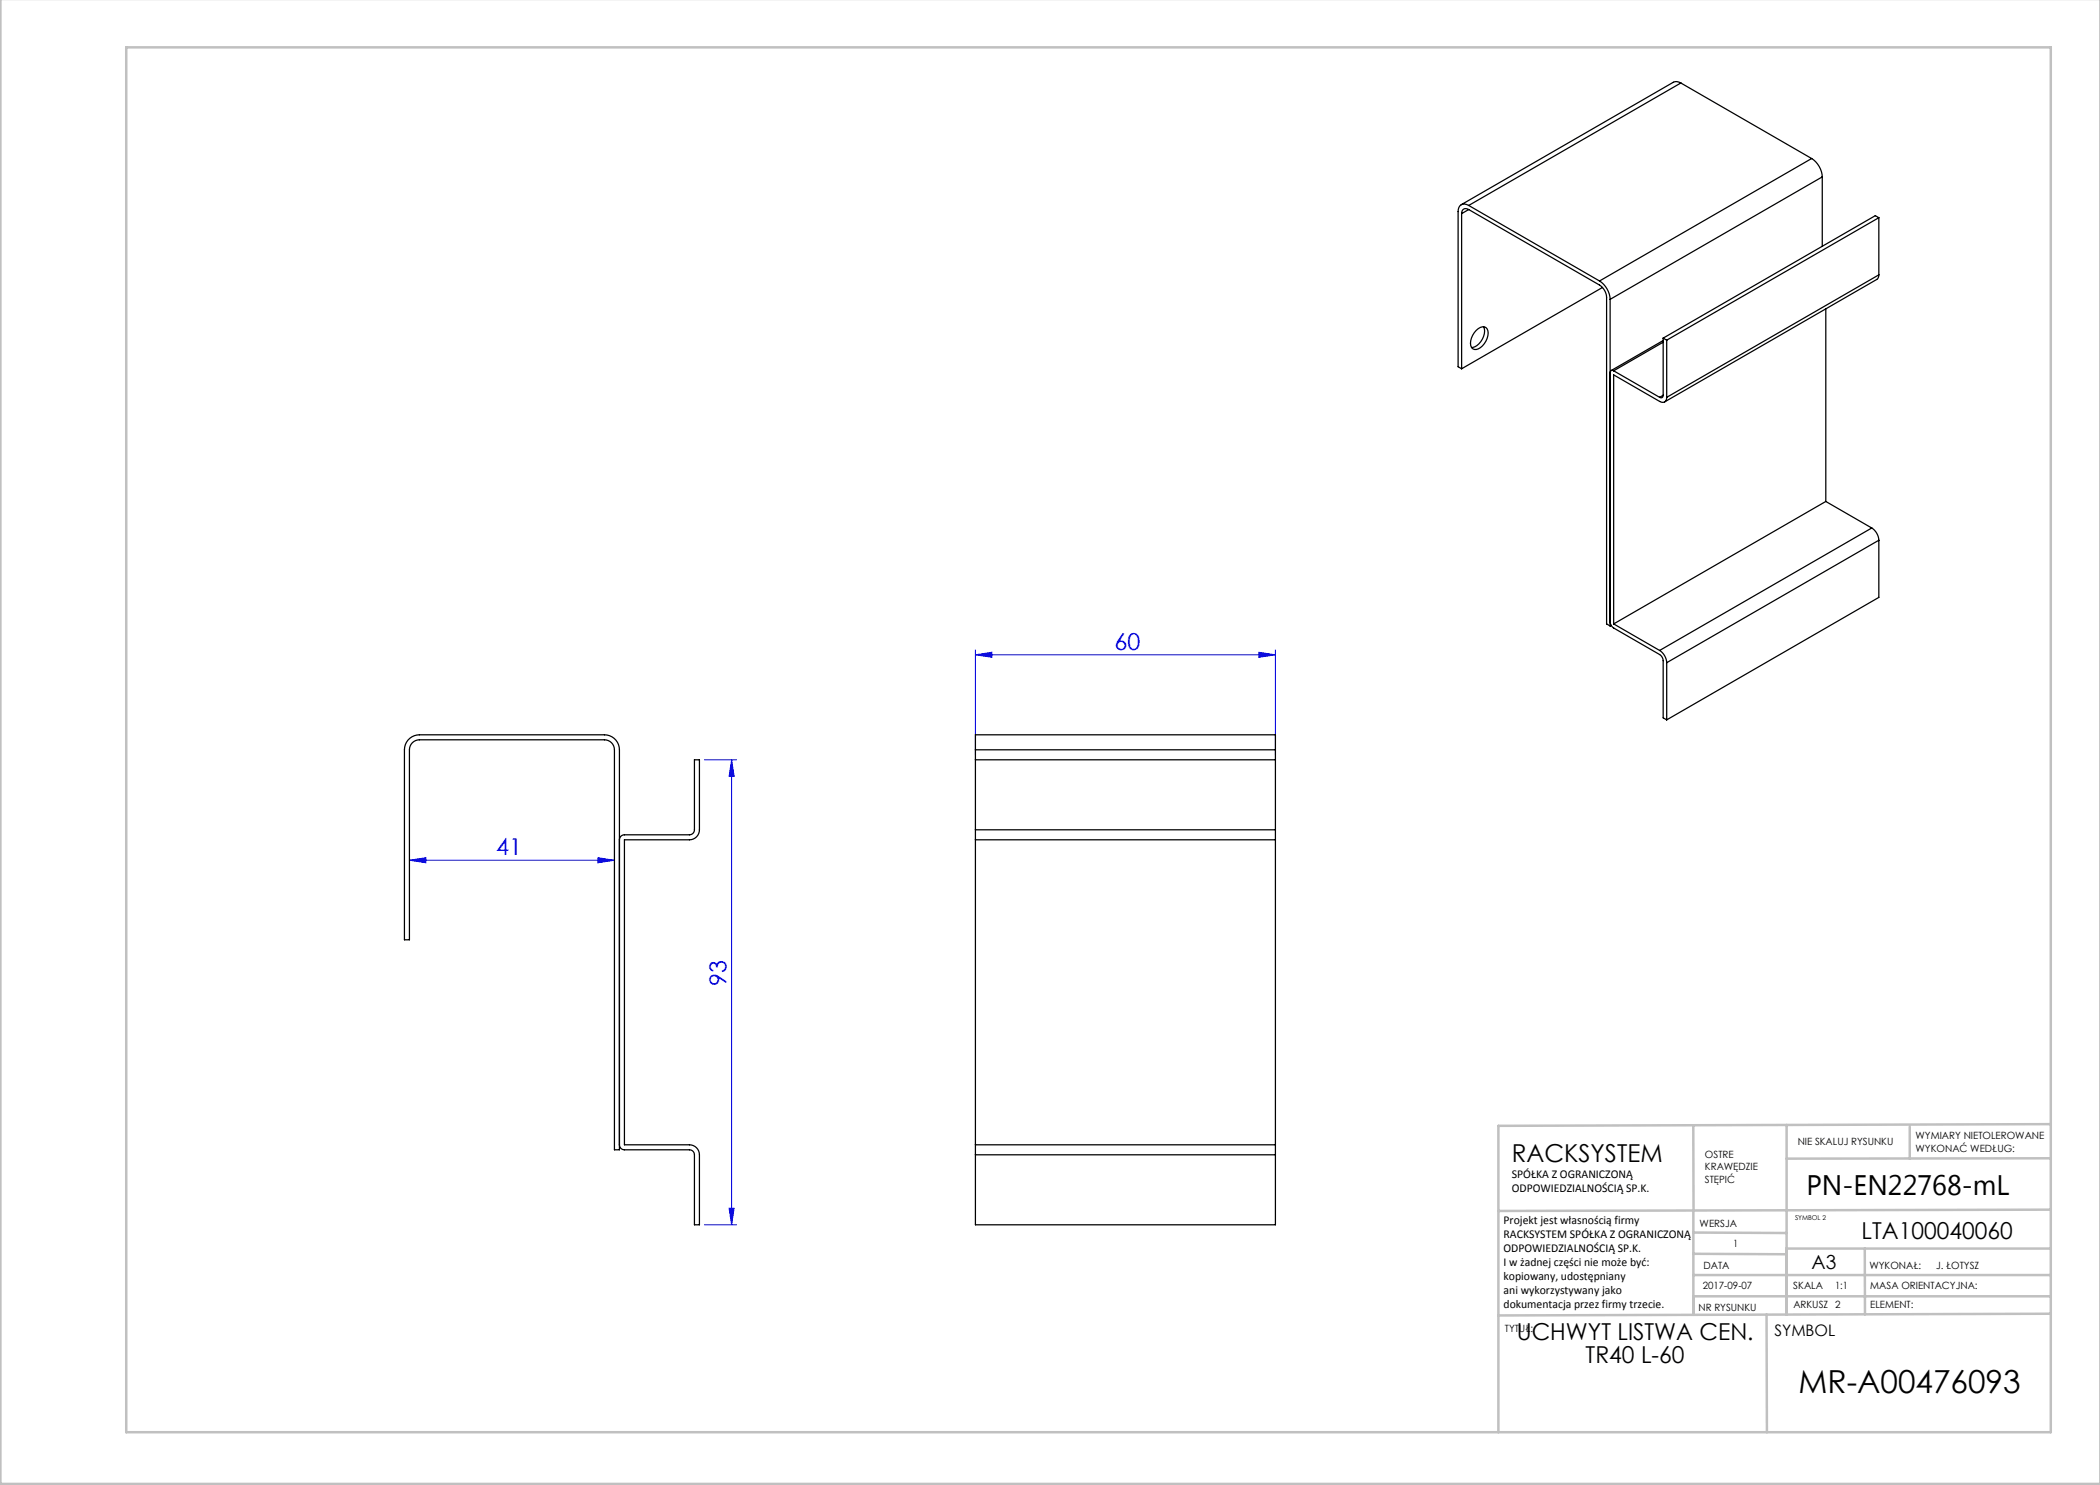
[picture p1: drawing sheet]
<svg xmlns="http://www.w3.org/2000/svg" width="420mm" height="297mm" viewBox="0 0 420 297" stroke-linecap="round" stroke-linejoin="round" font-family="sans-serif">
<g fill="none" stroke="#00f" stroke-width=".2">
<path d="M195.1 131l3.3-.5v1zM195.1 130v21M195.1 131h60M251.8 130.5l3.3 .5-3.3 .5zM255.1 130v21M140.9 152h6.4M146.3 152l.5 3.3h-1zM146.3 152v93M81.9 172l3.3-.5v1.1zM81.9 172h41M119.6 171.5l3.3 .5-3.3 .6zM140.9 245h6.4"/>
<path d="M145.8 241.7h1l-.5 3.3z"/>
</g>
<g fill="none" stroke="#c0c0c0" stroke-width=".5">
<path d="M.1 -.1v296.9h419.9M25.2 9.5h385v276.9h-385zM338.7 225.2v16.9M357.3 225v37.9M382 225.4v6.3M410.1 224.8l-110.4 .4v61.2M410.1 231.7h-52.8M338.7 259.3h71.5M338.7 255h71.5M338.7 250.8l18.6 .1M338.7 246.5l18.6 .1M338.7 242.1v20.9"/>
<path d="M373 249.7v13.2M410.1 241.9l-110.4 .3M410.2 249.7h-52.9v13.2M353.3 262.9l.1 23.5M410.2 262.7l-110.5 .4"/>
</g>
<g fill="#00f">
<path d="M195.1 131l3.3-.5v1zM251.8 130.5l3.3 .5-3.3 .5z"/>
<path d="M146.3 152l.5 3.3h-1zM145.8 241.7h1l-.5 3.3z"/>
<path d="M81.9 172l3.3-.5v1.1zM119.6 171.5l3.3 .5-3.3 .6z"/>
</g>
<g fill="none" stroke="#000" stroke-width=".25">
<path d="M336.2 16.6a1.5 1.5 0 0 0-1.5-.1l-42.5 24.4M336.2 16.6l-42.5 24.5M336.2 16.6l26.1 15.1M362.3 31.7a4.7 4.7 0 0 1 2.2 3.7M362.3 31.7l-42.4 24.5M364.5 35.4l-42.5 24.5M364.5 35.4v13.9M292.3 42.7v31.1M293.7 41.9l26.2 15.1a3.1 3.1 0 0 1 1.4 2.5v65.3l.7 .4M293.7 41.9a.86 .86 0 0 0-1-.1 .86 .86 0 0 0-.4 .9M293.7 41.1a1.29 1.29 0 0 0-1.5-.2 1.29 1.29 0 0 0-.6 1.4v31l.7 .5M293.7 41.1l26.2 15.1"/>
<path d="M293.7 41.9l-1.4 .8M319.9 56.2a4.7 4.7 0 0 1 2.1 3.7M320.5 57.5l-28.2 16.3M322 59.9v65.3M375.8 55l-.1 .5-.3 .4-42.5 24.5M375.8 43.5l-42.5 24.5M375.8 43.5v11.5M375.8 55l-42.5 24.5M375.8 43.5l-.7-.4-42.5 24.5M295.2 66.1a1.37 1.37 0 0 1 2.2-.3 3.4 3.4 0 0 1-2.2 4.1 1.2 1.2 0 0 1-1.1-1.8 4.2 4.2 0 0 1 1.1-2zM296.7 65.4a3.3 3.3 0 0 1-2.4 4.1M322.7 74.2a.43 .43 0 0 0-.5-.1 .43 .43 0 0 0-.2 .5"/>
<path d="M322.7 74.2l9.2 5.3M332.6 79.1a.43 .43 0 0 1-.2 .4 .43 .43 0 0 1-.5 0M332.6 68.1l-10.4 6M332.6 67.6v11.5M332.6 67.6l.7 .4M332.6 79.1l-.7 .4M332.6 68.4l-9.9 5.8M333.3 79.5a.86 .86 0 0 1-.4 .9 .86 .86 0 0 1-1-.1l-9.2-5.3v49.8M333.3 68v11.5M365.2 61.8v38.5M365.2 100.3l-42.5 24.5M365.2 100.3l9.2 5.3"/>
<path d="M374.4 105.6a3.1 3.1 0 0 1 1.4 2.5M374.4 105.6l-42.5 24.5M375.8 108.1v11.4l-42.5 24.5M375.8 108.1l-42.5 24.4M322 124.4a1.56 1.56 0 0 0 .7 1.2l9.2 5.3a1.56 1.56 0 0 1 .7 1.2v11.5l.7 .4M322.2 125.1l-.2 .1M322.7 124.8l9.2 5.3M331.9 130.1a3.1 3.1 0 0 1 1.4 2.4M333.3 132.5v11.5M81.6 148a3 3 0 0 1 2.3-1h37a3 3 0 0 1 3 3v80h-1v-80a2 2 0 0 0-2-2h-37a2 2 0 0 0-2 2v38h-1v-38a3 3 0 0 1 .7-2zM195.1 150v-3h60v3M195.1 152h60"/>
<path d="M195.1 150v16M195.1 150h60M255.1 150v16M123.9 168a1 1 0 0 1 1-1h13a1 1 0 0 0 1-1v-14h1v14a2 2 0 0 1-2 2h-13v61h13a2 2 0 0 1 2 2v14h-1v-14a1 1 0 0 0-1-1h-13a1 1 0 0 1-1-1M195.1 166v2M195.1 166h60M195.1 168v61M195.1 168h60M255.1 166v2M255.1 168v61M195.1 229v2M195.1 231v14h60v-14"/>
<path d="M195.1 231h60M195.1 229h60M255.1 229v2"/>
</g>
<text font-size="6.3" x="359.7" y="278.5">MR-A00476093</text>
<text font-size="5.6" x="361.3" y="239.1">PN-EN22768-mL</text>
<text font-size="4.9" x="302.4" y="232.4">RACKSYSTEM</text>
<g font-size="4.7" fill="#00f">
<text x="222.9" y="129.9">60</text>
<text x="99.3" y="171">41</text>
<text x="145.3" y="197.3" transform="rotate(-90 145.3 197.3)">93</text>
</g>
<g font-size="4.7">
<text x="372.3" y="247.8">LTA100040060</text>
<text x="303.4" y="268.1">UCHWYT LISTWA CEN.</text>
<text x="317.1" y="272.6">TR40 L-60</text>
</g>
<text font-size="3.9" x="362.3" y="253.8">A3</text>
<text font-size="3.2" x="354.9" y="267.2">SYMBOL</text>
<g font-size="2.4">
<text x="302.4" y="235.6">SPÓŁKA Z OGRANICZONĄ</text>
<text x="302.4" y="238.4">ODPOWIEDZIALNOŚCIĄ SP.K.</text>
<text x="300.7" y="244.7">Projekt jest własnością firmy</text>
<text x="300.7" y="247.5">RACKSYSTEM SPÓŁKA Z OGRANICZONĄ</text>
<text x="300.7" y="250.3">ODPOWIEDZIALNOŚCIĄ SP.K.</text>
<text x="300.7" y="253.1">I w żadnej części nie może być:</text>
<text x="300.7" y="256">kopiowany, udostępniany</text>
<text x="300.7" y="258.8">ani wykorzystywany jako</text>
<text x="300.7" y="261.6">dokumentacja przez firmy trzecie.</text>
</g>
<g font-size="2">
<text x="383.1" y="227.9">WYMIARY NIETOLEROWANE</text>
<text x="341" y="231.6">OSTRE</text>
<text x="359.5" y="228.9">NIE SKALUJ RYSUNKU</text>
<text x="383.1" y="230.4">WYKONAĆ WEDŁUG:</text>
<text x="341" y="234.1">KRAWĘDZIE</text>
<text x="341" y="236.6">STĘPIĆ</text>
<text x="339.9" y="245.4">WERSJA</text>
<text x="346.6" y="249.5">1</text>
<text x="340.6" y="257.7">2017-09-07</text>
<text x="340.7" y="253.8">DATA</text>
<text x="358.7" y="257.7">SKALA</text>
<text x="367" y="257.7">1:1</text>
<text x="373.9" y="253.8">WYKONAŁ:</text>
<text x="374.1" y="257.7">MASA ORIENTACYJNA:</text>
<text x="387.2" y="253.8">J. ŁOTYSZ</text>
<text x="339.7" y="262.3">NR RYSUNKU</text>
<text x="358.7" y="261.7">ARKUSZ 2</text>
<text x="374.1" y="261.7">ELEMENT:</text>
<text x="301" y="266.4">TYTUŁ:</text>
</g>
<text font-size="1.3" x="359" y="244">SYMBOL 2</text>
</svg>
